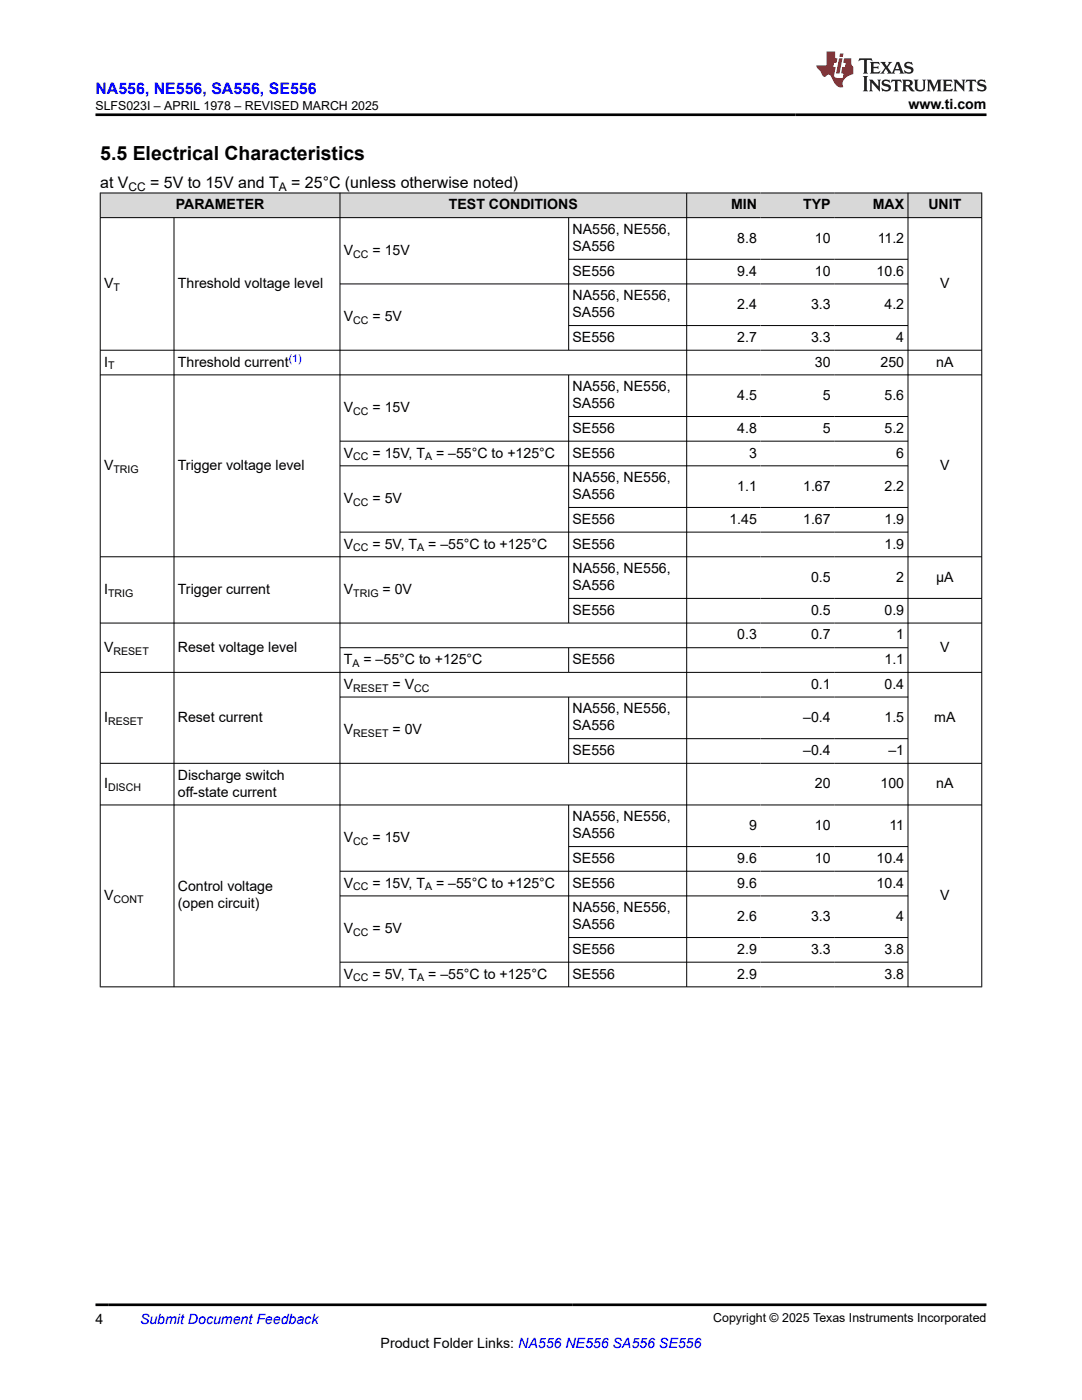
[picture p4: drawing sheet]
<svg xmlns="http://www.w3.org/2000/svg" width="216mm" height="279mm" viewBox="0 0 216 279" stroke-linecap="round" stroke-linejoin="round" font-family="sans-serif">
<g fill="#d8d8d8">
<path d="M20 38.5h175.9v4.9h-175.9z" fill-rule="evenodd"/>
<path d="M20.1 38.6h47.7v4.8h-47.7z" fill-rule="evenodd"/>
<path d="M67.9 38.6h69.1v4.8h-69.1z" fill-rule="evenodd"/>
<path d="M137.1 38.6h14.6v4.8h-14.6z" fill-rule="evenodd"/>
<path d="M151.7 38.6h14.8v4.8h-14.8z" fill-rule="evenodd"/>
<path d="M166.5 38.6h14.6v4.8h-14.6z" fill-rule="evenodd"/>
<path d="M181.2 38.6h14.6v4.8h-14.6z" fill-rule="evenodd"/>
</g>
<g fill="none" stroke="#000" stroke-width=".2">
<path d="M19.9 38.5h176.1M20 38.5v158.5M67.8 38.5v158.5M137 38.5v158.5M181.2 38.5v158.5M195.9 38.5v158.5M19.9 43.4h176.1M34.7 43.4v153.6M113.5 43.4v26.6M113.5 51.7h67.7M181.2 56.7h-113.4M19.9 69.9h176.1"/>
<path d="M19.9 74.8h176.1M113.5 74.8v49.6M113.5 65h67.7M67.8 93h113.4M113.5 83.1h67.7M181.2 88h-113.4M19.9 111.1h176.1M113.5 101.3h67.7M113.5 119.4h82.5M181.2 106.2h-113.4M19.9 134.2h176.1M67.8 129.3h113.4"/>
<path d="M67.8 139.1h113.4M113.5 129.3v4.9M113.5 139.1v13.3M196 124.3h-176.1M19.9 152.3h176.1M113.5 147.4h67.7M19.9 160.6h176.1M67.8 178.8h113.4M113.5 160.6v36.4M113.5 169h67.7M181.2 173.9h-113.4M19.9 196.9h176.1"/>
<path d="M113.5 187.1h67.7M181.2 192h-113.4"/>
</g>
<path d="M171.5 11.6l-.2 .6 .5-.2h.6v.1v2.2l-.2 .4h1l-.2-.4v-2.2v-.1h.5l.6 .2-.2-.6zM173.6 12.4l.2 .3v1.6l-.2 .4h1.9l.1-.6a1.08 1.08 0 0 1-1.3 .2v-.7h.6l.4 .2v-.7l-.4 .2h-.6v-.5l.2-.2a1 1 0 0 1 1 .3l-.1-.5zM175.7 12.4l.9 1.1-1 1.2h.9l-.2-.2 .5-.8 .4 .8-.2 .2h1.6l-.2-.2 .2-.5h.9l.1 .5-.1 .2h.9l-.2-.4-.8-1.9h-.5l-.9 2.1-.9-1.1 .9-1h-.8l.2 .2-.4 .6-.4-.6 .2-.2zM179 12.8l.4 1h-.7zM180.7 12.5a.65 .65 0 0 0-.2 .7 .65 .65 0 0 0 .6 .5l.6 .1 .1 .3a.79 .79 0 0 1-.7 .4 .79 .79 0 0 1-.7-.5l.1 .7 .2-.1a.93 .93 0 0 0 1.1 0 .93 .93 0 0 0 .4-.9 1.46 1.46 0 0 0-1.2-.6l-.1-.3a1.09 1.09 0 0 1 1.2 .2l-.2-.6-.1 .1-.5-.2zM172.2 15.2l.2 .4v2.2l-.2 .4h1l-.2-.4v-2.2l.2-.4zM173.4 15.9l.2 .4v1.5l-.2 .4h.8l-.3-.4 .1-1.3 1.6 1.8v-2l.2-.4h-.7l.1 .2 .1 1.1-1.2-1.3zM176.2 16a.65 .65 0 0 0-.2 .8 .65 .65 0 0 0 .6 .4l.6 .2 .1 .2a.79 .79 0 0 1-.7 .4 .79 .79 0 0 1-.7-.5l.1 .7 .2-.1a.93 .93 0 0 0 1.1 .1 .93 .93 0 0 0 .4-1 1.46 1.46 0 0 0-1.2-.5l-.1-.4a1.09 1.09 0 0 1 1.2 .2l-.1-.6-.2 .1-.5-.1zM177.9 15.9l-.1 .6a.63 .63 0 0 1 .8-.3v1.6l-.3 .4h1l-.2-.4v-1.6a.66 .66 0 0 1 .8 .3l-.1-.6zM180 15.9l.2 .4v1.5l-.2 .4h1l-.2-.2-.1-.7h.5l.1 .2a.79 .79 0 0 0 1.2 .6l-1-.9a.61 .61 0 0 0 .6-.6 .61 .61 0 0 0-.5-.7zM180.8 16.2h.1a.47 .47 0 0 1 .5 .1 .47 .47 0 0 1 .1 .5l-.1 .1-.7 .1zM182.3 15.9l.2 .2a2.27 2.27 0 0 0 .4 2 1.04 1.04 0 0 0 1.7-.7v-1.3l.2-.2h-.8l.2 .4v1.1a.6 .6 0 0 1-.6 .6 .6 .6 0 0 1-.6-.6v-1.1l.3-.4zM184.9 15.9l.2 .4v1.5l-.2 .4h.8l-.3-.4v-1.4l.9 1.9 .9-1.9v1.4l-.3 .4h1l-.2-.4v-1.5l.2-.4h-.8l-.7 1.5-.6-1.5zM188.1 15.9l.2 .4v1.5l-.2 .4h1.9l.1-.6a1.09 1.09 0 0 1-1.3 .2v-.7h.6l.4 .2v-.6l-.4 .2h-.6v-.6l.2-.1a1.01 1.01 0 0 1 1 .3l-.1-.6zM190.2 15.9l.3 .4v1.5l-.3 .4h.8l-.2-.4v-1.3l1.6 1.8v-2l.2-.4h-.7l.2 .2v1.1l-1.2-1.3zM192.8 15.9l-.1 .6a.63 .63 0 0 1 .8-.3v1.6l-.3 .4h1l-.2-.4v-1.6a.66 .66 0 0 1 .8 .3l-.1-.6zM195.2 16a.65 .65 0 0 0-.2 .8 .65 .65 0 0 0 .6 .4l.6 .2 .2 .2a.79 .79 0 0 1-.7 .4 .79 .79 0 0 1-.7-.5l.1 .7 .2-.1a.93 .93 0 0 0 1 .1 .93 .93 0 0 0 .5-1 1.46 1.46 0 0 0-1.3-.5v-.4a1.09 1.09 0 0 1 1.2 .2l-.2-.6-.2 .1-.5-.1z" fill="#231f20"/>
<path d="M164.9 10.3v2.7h-2l.1 .4 .8 1a.95 .95 0 0 0 1 .9 .59 .59 0 0 1 .5-.4 .59 .59 0 0 1 .5 .3l.4 .8a1.59 1.59 0 0 0 2.1 1.4 1.61 1.61 0 0 1 1-2.3l1-.3-.1-1.5a1.59 1.59 0 0 1-.3-1.7h-1.5l-.2 .9h.6l-.2 .9h-.5l-.2 .9v.3l.4 .1-.1 .9h-.7a.73 .73 0 0 1-1-.7l.3-1.5h-.5l.1-.9h.5l.2-.9h-.5v-1.3zM167.4 11.6l-.6 3.1h.7l.6-3.1zM167.6 10.7l-.1 .6h.7l.1-.6z" fill="#ed1c24"/>
<path d="M19 22.9h177.8M19 260.4h177.8" fill="none" stroke="#000" stroke-width=".53"/>
<text font-size="3.9" x="20" y="32">5.5 Electrical Characteristics</text>
<text font-size="3.2" fill="#00f" x="19" y="18.7">NA556, NE556, SA556, SE556</text>
<g font-size="3.2">
<text x="20" y="37.5">at V</text>
<text x="30" y="37.5">= 5V to 15V and T</text>
<text x="58.1" y="37.5">= 25°C (unless otherwise noted)</text>
</g>
<g font-size="2.8">
<text x="181.3" y="21.8">www.ti.com</text>
<text x="35.1" y="41.8">PARAMETER</text>
<text x="89.6" y="41.8">TEST CONDITIONS</text>
<text x="145.9" y="41.8">MIN</text>
<text x="160.3" y="41.8">TYP</text>
<text x="174.1" y="41.8">MAX</text>
<text x="185.2" y="41.8">UNIT</text>
<text x="114.2" y="46.7">NA556, NE556,</text>
<text x="68.6" y="50.9">V</text>
<text x="74.3" y="50.9">= 15V</text>
<text x="114.2" y="50.1">SA556</text>
<text x="147.1" y="48.4">8.8</text>
<text x="162.6" y="48.4">10</text>
<text x="175.1" y="48.4">11.2</text>
<text x="20.8" y="57.5">V</text>
<text x="35.5" y="57.5">Threshold voltage level</text>
<text x="114.2" y="55">SE556</text>
<text x="114.2" y="59.9">NA556, NE556,</text>
<text x="147.1" y="55">9.4</text>
<text x="162.6" y="55">10</text>
<text x="174.9" y="55">10.6</text>
<text x="187.6" y="57.5">V</text>
<text x="68.6" y="64.1">V</text>
<text x="74.3" y="64.1">= 5V</text>
<text x="114.2" y="63.3">SA556</text>
<text x="147.1" y="61.6">2.4</text>
<text x="161.8" y="61.6">3.3</text>
<text x="176.5" y="61.6">4.2</text>
<text x="114.2" y="68.2">SE556</text>
<text x="147.1" y="68.2">2.7</text>
<text x="161.8" y="68.2">3.3</text>
<text x="178.8" y="68.2">4</text>
<text x="20.8" y="73.2">I</text>
<text x="35.5" y="73.2">Threshold current</text>
<text x="162.6" y="73.2">30</text>
<text x="175.7" y="73.2">250</text>
<text x="186.8" y="73.2">nA</text>
<text x="68.6" y="82.2">V</text>
<text x="74.3" y="82.2">= 15V</text>
<text x="114.2" y="78.1">NA556, NE556,</text>
<text x="114.2" y="81.5">SA556</text>
<text x="147.1" y="79.8">4.5</text>
<text x="164.2" y="79.8">5</text>
<text x="176.5" y="79.8">5.6</text>
<text x="114.2" y="86.4">SE556</text>
<text x="147.1" y="86.4">4.8</text>
<text x="164.2" y="86.4">5</text>
<text x="176.5" y="86.4">5.2</text>
<text x="20.8" y="93.8">V</text>
<text x="35.5" y="93.8">Trigger voltage level</text>
<text x="68.6" y="91.3">V</text>
<text x="74.3" y="91.3">= 15V, T</text>
<text x="87" y="91.3">= –55°C to +125°C</text>
<text x="114.2" y="91.3">SE556</text>
<text x="149.5" y="91.3">3</text>
<text x="178.8" y="91.3">6</text>
<text x="187.6" y="93.8">V</text>
<text x="68.6" y="100.4">V</text>
<text x="74.3" y="100.4">= 5V</text>
<text x="114.2" y="96.2">NA556, NE556,</text>
<text x="114.2" y="99.6">SA556</text>
<text x="147.1" y="97.9">1.1</text>
<text x="160.3" y="97.9">1.67</text>
<text x="176.5" y="97.9">2.2</text>
<text x="114.2" y="104.5">SE556</text>
<text x="145.5" y="104.5">1.45</text>
<text x="160.3" y="104.5">1.67</text>
<text x="176.5" y="104.5">1.9</text>
<text x="68.6" y="109.5">V</text>
<text x="74.3" y="109.5">= 5V, T</text>
<text x="85.4" y="109.5">= –55°C to +125°C</text>
<text x="114.2" y="109.5">SE556</text>
<text x="176.5" y="109.5">1.9</text>
<text x="20.8" y="118.5">I</text>
<text x="35.5" y="118.5">Trigger current</text>
<text x="68.6" y="118.5">V</text>
<text x="76.3" y="118.5">= 0V</text>
<text x="114.2" y="114.4">NA556, NE556,</text>
<text x="114.2" y="117.8">SA556</text>
<text x="161.8" y="116.1">0.5</text>
<text x="178.8" y="116.1">2</text>
<text x="186.8" y="116.1">μA</text>
<text x="114.2" y="122.7">SE556</text>
<text x="161.8" y="122.7">0.5</text>
<text x="176.5" y="122.7">0.9</text>
<text x="20.8" y="130.1">V</text>
<text x="35.5" y="130.1">Reset voltage level</text>
<text x="147.1" y="127.6">0.3</text>
<text x="161.8" y="127.6">0.7</text>
<text x="178.8" y="127.6">1</text>
<text x="187.6" y="130.1">V</text>
<text x="68.6" y="132.5">T</text>
<text x="68.6" y="137.5">V</text>
<text x="72.5" y="132.5">= –55°C to +125°C</text>
<text x="78.3" y="137.5">= V</text>
<text x="114.2" y="132.5">SE556</text>
<text x="161.8" y="137.5">0.1</text>
<text x="176.5" y="132.5">1.1</text>
<text x="176.5" y="137.5">0.4</text>
<text x="114.2" y="142.4">NA556, NE556,</text>
<text x="20.8" y="144.1">I</text>
<text x="35.5" y="144.1">Reset current</text>
<text x="68.6" y="146.5">V</text>
<text x="78.3" y="146.5">= 0V</text>
<text x="114.2" y="145.8">SA556</text>
<text x="160.3" y="144.1">–0.4</text>
<text x="176.5" y="144.1">1.5</text>
<text x="186.4" y="144.1">mA</text>
<text x="35.5" y="155.6">Discharge switch</text>
<text x="114.2" y="150.7">SE556</text>
<text x="160.3" y="150.7">–0.4</text>
<text x="177.3" y="150.7">–1</text>
<text x="20.8" y="157.3">I</text>
<text x="35.5" y="159">off-state current</text>
<text x="162.6" y="157.3">20</text>
<text x="175.7" y="157.3">100</text>
<text x="186.8" y="157.3">nA</text>
<text x="114.2" y="163.9">NA556, NE556,</text>
<text x="114.2" y="167.3">SA556</text>
<text x="149.5" y="165.6">9</text>
<text x="162.6" y="165.6">10</text>
<text x="177.5" y="165.6">11</text>
<text x="68.6" y="168.1">V</text>
<text x="74.3" y="168.1">= 15V</text>
<text x="114.2" y="172.2">SE556</text>
<text x="147.1" y="172.2">9.6</text>
<text x="162.6" y="172.2">10</text>
<text x="174.9" y="172.2">10.4</text>
<text x="20.8" y="179.6">V</text>
<text x="35.5" y="177.9">Control voltage</text>
<text x="68.6" y="177.1">V</text>
<text x="74.3" y="177.1">= 15V, T</text>
<text x="87" y="177.1">= –55°C to +125°C</text>
<text x="114.2" y="177.1">SE556</text>
<text x="147.1" y="177.1">9.6</text>
<text x="174.9" y="177.1">10.4</text>
<text x="187.6" y="179.6">V</text>
<text x="35.5" y="181.3">(open circuit)</text>
<text x="114.2" y="182.1">NA556, NE556,</text>
<text x="114.2" y="185.5">SA556</text>
<text x="147.1" y="183.8">2.6</text>
<text x="161.8" y="183.8">3.3</text>
<text x="178.8" y="183.8">4</text>
<text x="68.6" y="186.2">V</text>
<text x="74.3" y="186.2">= 5V</text>
<text x="114.2" y="190.4">SE556</text>
<text x="147.1" y="190.4">2.9</text>
<text x="161.8" y="190.4">3.3</text>
<text x="176.5" y="190.4">3.8</text>
<text x="68.6" y="195.3">V</text>
<text x="74.3" y="195.3">= 5V, T</text>
<text x="85.4" y="195.3">= –55°C to +125°C</text>
<text x="114.2" y="195.3">SE556</text>
<text x="147.1" y="195.3">2.9</text>
<text x="176.5" y="195.3">3.8</text>
<text x="19" y="264.2">4</text>
<text x="75.9" y="269">Product Folder Links: NA556 NE556 SA556 SE556</text>
</g>
<text font-size="2.8" fill="#00f" x="27.9" y="264.2">Submit Document Feedback</text>
<g font-size="2.5">
<text x="19" y="21.9">SLFS023I – APRIL 1978 – REVISED MARCH 2025</text>
<text x="142.3" y="263.9">Copyright © 2025 Texas Instruments Incorporated</text>
</g>
<g font-size="2.4">
<text x="25.6" y="38.1">CC</text>
<text x="55.7" y="38.1">A</text>
</g>
<g font-size="2.1">
<text x="70.5" y="51.4">CC</text>
<text x="22.6" y="58">T</text>
<text x="70.5" y="64.7">CC</text>
<text x="21.6" y="73.7">T</text>
<text x="70.5" y="82.8">CC</text>
<text x="22.6" y="94.3">TRIG</text>
<text x="70.5" y="91.9">CC</text>
<text x="84.8" y="91.9">A</text>
<text x="70.5" y="101">CC</text>
<text x="70.5" y="110">CC</text>
<text x="83.2" y="110">A</text>
<text x="21.6" y="119.1">TRIG</text>
<text x="70.5" y="119.1">TRIG</text>
<text x="22.6" y="130.6">RESET</text>
<text x="70.3" y="133.1">A</text>
<text x="70.5" y="138">RESET</text>
<text x="82.6" y="138">CC</text>
<text x="21.6" y="144.6">RESET</text>
<text x="70.5" y="147.1">RESET</text>
<text x="21.6" y="157.9">DISCH</text>
<text x="70.5" y="168.6">CC</text>
<text x="70.5" y="177.7">CC</text>
<text x="84.8" y="177.7">A</text>
<text x="22.6" y="180.2">CONT</text>
<text x="70.5" y="186.8">CC</text>
<text x="70.5" y="195.9">CC</text>
<text x="83.2" y="195.9">A</text>
</g>
<text font-size="2.1" fill="#00f" x="57.6" y="72.2">(1)</text>
</svg>
